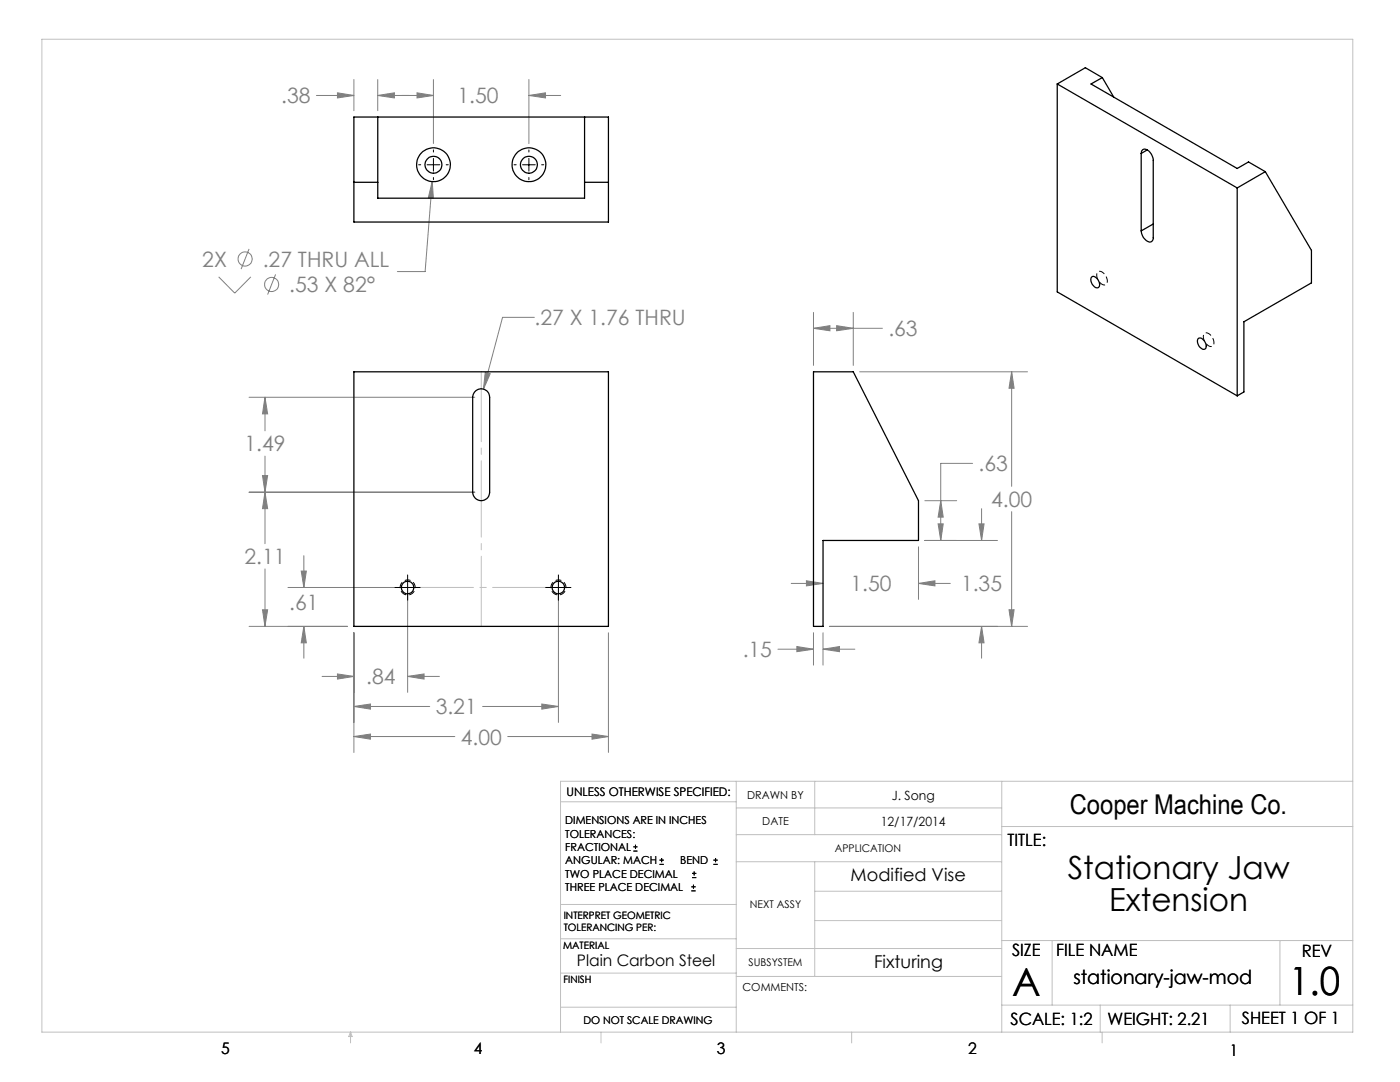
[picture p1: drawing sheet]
<svg xmlns="http://www.w3.org/2000/svg" width="279mm" height="216mm" viewBox="0 0 279 216" stroke-linecap="round" stroke-linejoin="round" font-family="sans-serif">
<g fill="none" stroke="#808080" stroke-width=".2">
<path d="M63.1 19h7.5M67.3 18.5l3.3 .5-3.3 .5zM70.6 15.9v6.2M75.4 19l3.3-.5v1zM75.4 15.9v6.2M75.4 19h11.1M83.2 18.5l3.3 .5-3.3 .5zM86.5 15.9v12.7M105.6 19l3.3-.5v1zM105.6 19h6.3M105.6 15.9v12.7M86.3 36.2l.2 3.4-1-.1z"/>
<path d="M86.3 36.2l-1.5 18h-5.5M43.6 55.2l3.2 3.3 3.3-3.3M49.7 49.7l-1.6 4M55 54.8l-1.6 4M49.7 79.3h45.1M52.9 79.3l.5 3.3h-1zM52.9 79.3v6.7M96.8 74.3l1 .3-1.3 3zM106.6 63.3h-6.3l-3.8 14.3M162.3 65.5l3.3-.5v1zM162.3 62.3v10.6M162.3 65.5h13.8"/>
<path d="M167 65l3.3 .5-3.3 .5zM170.3 62.3v10.6M171.6 74.2h33.5M201.9 74.2l.5 3.3h-1zM201.9 74.2v22.8M49.7 98.2h45.1M52.4 94.9h1l-.5 3.3zM52.9 98.2l.5 3.3h-1zM52.9 91v17.5M184.6 99.9h6.3M187.7 99.9l.5 3.3h-1zM194.1 92.5h-6.4v15.3"/>
<path d="M52.9 113.5v11.5M57.5 117.2h22.6M60.1 113.9h1l-.5 3.3zM60.6 110.9v6.3M81.4 118.5v19.6M111.4 118.5v25.6M157.9 116.4h6.4M160.9 115.9l3.4 .5-3.4 .5zM183.3 116.4l3.3-.5v1zM183.3 109.1v10.5M183.3 116.4h6.4M184.6 107.8h14.5"/>
<path d="M187.2 104.5h1l-.5 3.3zM195.4 104.5h1l-.5 3.3zM195.9 101.5v6.3M201.9 102.1v22.9M52.4 121.7h1l-.5 3.3zM60.6 125l.5 3.3h-1zM60.6 125v6.3M64.3 135h6.3M67.3 134.5l3.3 .5-3.3 .5zM69.4 125h-19.7M70.6 126.3v23.8M81.4 135l3.2-.5v1z"/>
<path d="M81.4 135h6.3M121.4 126.3v23.8M155.3 129.5h7M159 129l3.3 .5-3.3 .5zM162.3 126.3v6.4M164.3 129.5l3.2-.5v1zM164.3 126.3v6.4M164.3 129.5h6.3M165.5 125h39.6M195.9 125l.5 3.3h-1zM195.9 125v6.3M201.4 121.7h1l-.5 3.3z"/>
<path d="M70.6 141l3.3-.5v1zM70.6 147l3.3-.5v1zM70.6 141h15.2M70.6 147h20.2M96.3 141h15.1M101.3 147h20.1M108.1 140.5l3.3 .5-3.3 .5zM118.1 146.5l3.3 .5-3.3 .5z"/>
<circle cx="48.9" cy="51.7" r="1.42"/>
<circle cx="54.2" cy="56.8" r="1.41"/>
</g>
<g fill="none" stroke="#000" stroke-width=".2">
<path d="M83.5 32.9h.5M85.2 32.9h2.6M86.5 29.9v.4M86.5 31.6v2.5M86.5 35.4v.4M89 32.9h.5M102.6 32.9h.4M104.3 32.9h2.5M105.6 29.9v.4M105.6 31.6v2.5M105.6 35.4v.4M108.1 32.9h.4"/>
<path d="M78.8 117.2h5.1M81.4 114.7v5.1M108.9 117.2h5M111.4 114.7v5.1M126.4 169.8h.8M126.4 169h.8M126.8 168.6v.8M131.6 172.5h.9M131.6 171.6h.9M132 171.2v.8M138 177.8h.8M138 177h.8"/>
<path d="M138.1 175.1h.9M138.1 174.3h.9M138.4 176.5v.8M138.5 173.9v.8M142.4 172.5h.8M142.4 171.6h.8M142.8 171.2v.8"/>
</g>
<path d="M219.9 54.3a.72 .72 0 0 0-.9 0 .72 .72 0 0 0-.1 1 1.63 1.63 0 0 0 1.8 1.5 1.82 1.82 0 0 0-.8-2.5M241.2 66.6a.72 .72 0 0 0-.9 0 .72 .72 0 0 0-.1 .9 1.63 1.63 0 0 0 1.8 1.6 1.82 1.82 0 0 0-.8-2.5M81.4 115.7a1.5 1.5 0 0 0-1.4 2.2 1.5 1.5 0 0 0 2.6 .2 1.5 1.5 0 0 0-1.1-2.4h-.1M111.5 115.7a1.5 1.5 0 0 0-1.4 2.2 1.5 1.5 0 0 0 2.6 .2 1.5 1.5 0 0 0-1.1-2.4h-.1" fill="none" stroke="#000" stroke-width=".2" stroke-dasharray="1.3 .6" stroke-dashoffset=".7" stroke-linecap="butt"/>
<path d="M96.1 74.2v50.8" fill="none" stroke="#c0c0c0" stroke-width=".2" stroke-dasharray="15.2 1.3 1.3 1.3" stroke-dashoffset="1.3"/>
<path d="M81.4 117.2h30.1" fill="none" stroke="#c0c0c0" stroke-width=".2" stroke-dasharray="15.2 1.3 1.3 1.3" stroke-dashoffset="2.1"/>
<g fill="none" stroke="#c0c0c0" stroke-width=".2">
<path d="M8.4 7.8h261.6v198.2h-261.6zM111.9 160h35M146.9 155.9v50.1M162.6 155.9v10.6M199.9 155.9v50.1M270 155.9h-158.1v50.1M146.9 166.5h53M146.9 161.2h53M146.9 171.9h53M162.6 171.9v22.9M162.6 177.8h37.3M199.9 164.9h70.1"/>
<path d="M111.9 194.2h35M111.9 187.3h35M111.9 180.5h35M146.9 189.3h53M146.9 194.8h53M162.6 183.7h37.3M199.9 187.7h70.1M210 187.7v12.9M255.4 187.7v12.9M70 206v2.1M70 206l.3 .8h-.7zM111.9 201h35"/>
<path d="M119.9 206v2.1M170 206v2.1M199.9 200.6h70.1M219.6 200.6v5.4M220 206v2.1M245.5 200.6v5.4"/>
</g>
<g fill="#808080">
<path d="M60.6 125l.5 3.3h-1zM60.1 113.9h1l-.5 3.3z"/>
<path d="M67.3 134.5l3.3 .5-3.3 .5zM81.4 135l3.2-.5v1zM70.6 141l3.3-.5v1zM108.1 140.5l3.3 .5-3.3 .5zM70.6 147l3.3-.5v1zM118.1 146.5l3.3 .5-3.3 .5zM52.4 121.7h1l-.5 3.3zM52.9 98.2l.5 3.3h-1zM52.4 94.9h1l-.5 3.3zM52.9 79.3l.5 3.3h-1zM96.8 74.3l-.3 3.3 1.3-3zM195.9 125l.5 3.3h-1zM195.4 104.5h1l-.5 3.3zM201.4 121.7h1l-.5 3.3zM201.9 74.2l.5 3.3h-1zM159 129l3.3 .5-3.3 .5zM164.3 129.5l3.2-.5v1zM183.3 116.4l3.3-.5v1zM160.9 115.9l3.4 .5-3.4 .5zM187.7 99.9l.5 3.3h-1zM187.2 104.5h1l-.5 3.3zM162.3 65.5l3.3-.5v1zM167 65l3.3 .5-3.3 .5zM75.4 19l3.3-.5v1zM67.3 18.5l3.3 .5-3.3 .5zM83.2 18.5l3.3 .5-3.3 .5zM105.6 19l3.3-.5v1zM86.3 36.2l-.8 3.3 1 .1z"/>
</g>
<g fill="none" stroke="#000" stroke-width=".25">
<path d="M211 16.8v41.4l35.9 20.8M211 16.8l35.9 20.7M220 15.5l-3.4-2-5.6 3.3M220 15.5l-2.3 1.3 29.2 16.8 2.3-1.3 3.3 2M220 15.5l2.3 3.9M70.6 23.4h50.8v20.9h-50.8zM70.6 36.4h4.8M75.4 23.4v16.1h41.3v-16.1M116.7 36.4h4.7M227.8 30.6a.78 .78 0 0 1 .4-.8 .78 .78 0 0 1 1 .3 2.71 2.71 0 0 1 1 1.9v15.4a.77 .77 0 0 1-.5 .9 .77 .77 0 0 1-1-.3 2.72 2.72 0 0 1-.9-1.9M227.8 30.6v15.5M229 29.9l-1.2 .7"/>
<path d="M246.9 37.5v41.5M252.5 34.3l9.2 15.7v6.4l-13.5 7.8v14l-1.3 .8M252.5 34.3l-5.6 3.2M217.8 55.4a.78 .78 0 0 1 1.2 .3 1.06 1.06 0 0 1 0 1.7 1.58 1.58 0 0 1-1.2-2zM230.2 44.7l-2.4 1.4M70.6 74.2h50.8v50.8h-50.8zM95 78a1.68 1.68 0 0 1 1.8-.3 1.68 1.68 0 0 1 .9 1.6v18.9a1.69 1.69 0 0 1-1.7 1.7 1.69 1.69 0 0 1-1.7-1.7v-18.9l.1-.6zM162.3 74.2h8l13 25.7v7.9h-19v17.2h-2zM239.1 67.6a.78 .78 0 0 1 1.2 .4 1.06 1.06 0 0 1 0 1.7 1.58 1.58 0 0 1-1.2-2.1z"/>
<circle cx="86.5" cy="32.9" r="3.4"/>
<circle cx="86.5" cy="32.9" r="1.69"/>
<circle cx="105.6" cy="32.9" r="1.69"/>
<circle cx="105.6" cy="32.9" r="3.4"/>
<circle cx="81.3" cy="117.2" r="1.25"/>
<circle cx="111.4" cy="117.2" r="1.25"/>
</g>
<g font-size="7.8">
<text x="202" y="198.7">A</text>
<text x="257.3" y="198.6">1.0</text>
</g>
<g font-size="6.3">
<text x="213.1" y="175.5">Stationary Jaw</text>
<text x="221.4" y="181.8">Extension</text>
</g>
<text font-size="5.4" x="213.5" y="162.4">Cooper Machine Co.</text>
<g font-size="4.2" fill="#808080">
<text x="56.1" y="20.6">.38</text>
<text x="91.3" y="20.6">1.50</text>
<text x="40.4" y="53.2">2X</text>
<text x="52.4" y="53.2">.27 THRU ALL</text>
<text x="57.7" y="58.3">.53 X 82°</text>
<text x="106.7" y="64.9">.27 X 1.76 THRU</text>
<text x="177.3" y="67.1">.63</text>
<text x="48.8" y="90.1">1.49</text>
<text x="195.3" y="94">.63</text>
<text x="197.8" y="101.2">4.00</text>
<text x="48.8" y="112.6">2.11</text>
<text x="169.7" y="118">1.50</text>
<text x="191.8" y="118">1.35</text>
<text x="57.7" y="121.8">.61</text>
<text x="148.2" y="131.1">.15</text>
<text x="73.1" y="136.6">.84</text>
<text x="86.9" y="142.6">3.21</text>
<text x="91.9" y="148.6">4.00</text>
</g>
<text font-size="3.9" x="214.2" y="196.3">stationary-jaw-mod</text>
<g font-size="3.5">
<text x="169.8" y="175.8">Modified Vise</text>
<text x="174.4" y="193.2">Fixturing</text>
</g>
<g font-size="3.4">
<text x="201.1" y="168.8">TITLE:</text>
<text x="202" y="190.8">SIZE</text>
<text x="210.8" y="190.9">FILE NAME</text>
<text x="259.8" y="191">REV</text>
<text x="201.7" y="204.5">SCALE: 1:2</text>
<text x="221" y="204.5">WEIGHT: 2.21</text>
<text x="247.8" y="204.4">SHEET 1 OF 1</text>
</g>
<g font-size="3.2">
<text x="115.1" y="192.7">Plain Carbon Steel</text>
<text x="44.2" y="210.4">5</text>
<text x="94.6" y="210.3">4</text>
<text x="143.1" y="210.4">3</text>
<text x="193.2" y="210.3">2</text>
<text x="245.4" y="210.6">1</text>
</g>
<g font-size="2.5">
<text x="178" y="159.7">J. Song</text>
<text x="175.8" y="164.8">12/17/2014</text>
</g>
<text font-size="2.4" x="113.1" y="158.9">UNLESS OTHERWISE SPECIFIED:</text>
<g font-size="2.2">
<text x="149.1" y="159.4">DRAWN BY</text>
<text x="112.8" y="164.5">DIMENSIONS ARE IN INCHES</text>
<text x="112.8" y="167.1">TOLERANCES:</text>
<text x="152.1" y="164.7">DATE</text>
<text x="112.8" y="169.8">FRACTIONAL</text>
<text x="112.8" y="172.5">ANGULAR: MACH</text>
<text x="135.8" y="172.5">BEND</text>
<text x="112.8" y="175.1">TWO PLACE DECIMAL</text>
<text x="112.8" y="177.8">THREE PLACE DECIMAL</text>
<text x="148.2" y="197.8">COMMENTS:</text>
</g>
<g font-size="2.1">
<text x="166.6" y="170">APPLICATION</text>
<text x="149.7" y="181.2">NEXT ASSY</text>
<text x="149.4" y="192.7">SUBSYSTEM</text>
<text x="116.4" y="204.3">DO NOT SCALE DRAWING</text>
</g>
<g font-size="2">
<text x="112.5" y="183.3">INTERPRET GEOMETRIC</text>
<text x="112.5" y="185.9">TOLERANCING PER:</text>
<text x="112.4" y="189.4">MATERIAL</text>
<text x="112.4" y="196.2">FINISH</text>
</g>
</svg>
